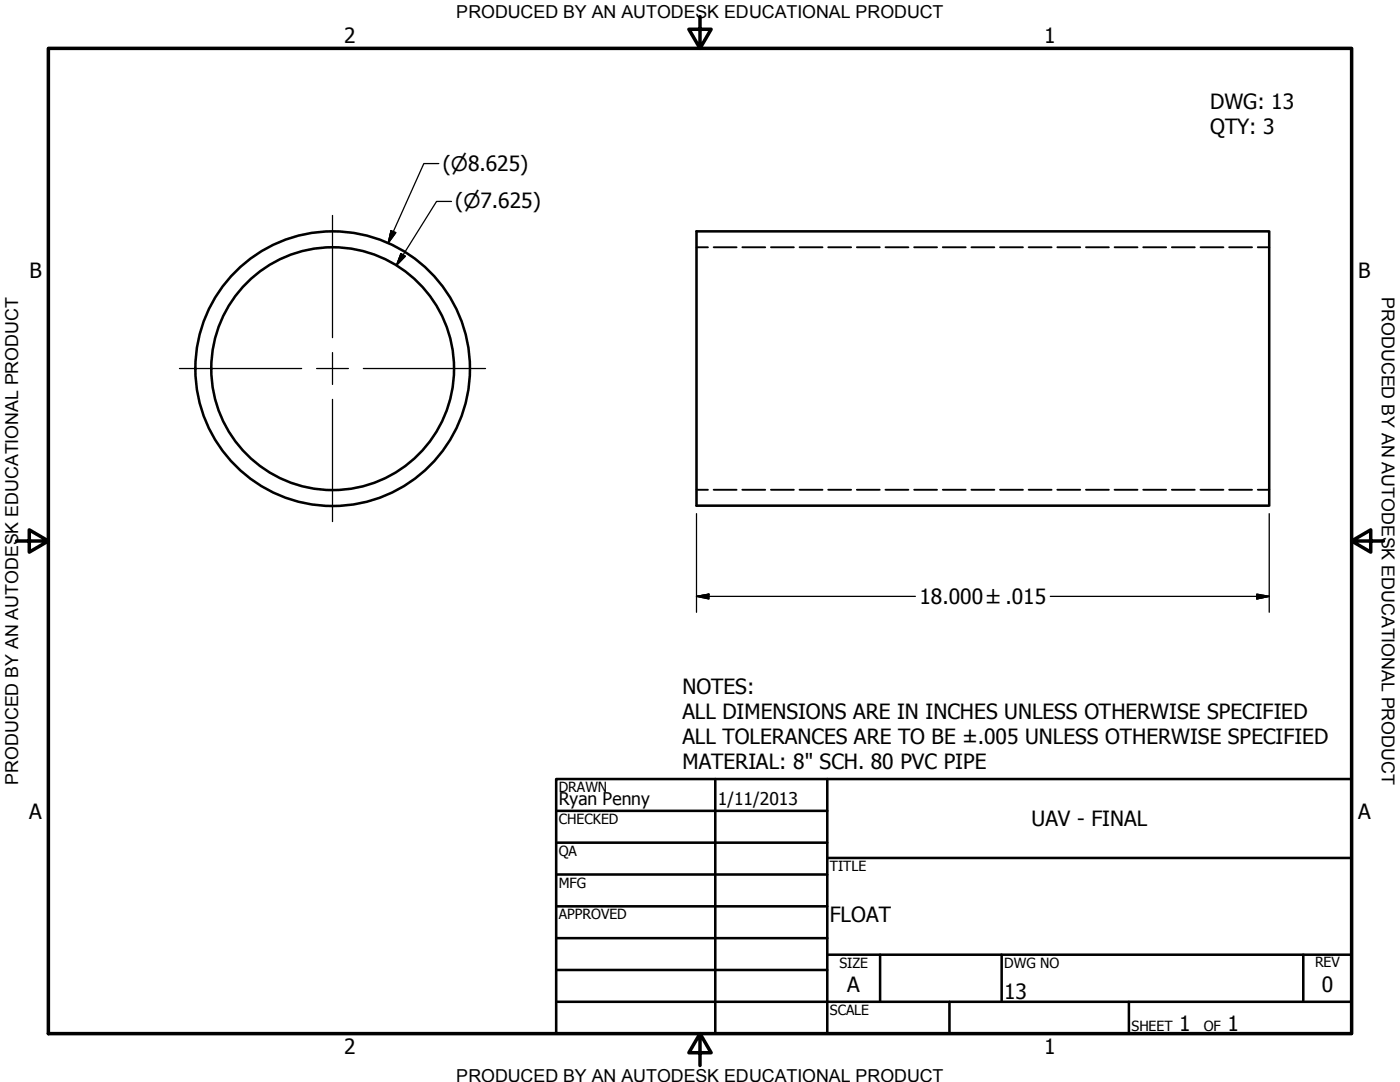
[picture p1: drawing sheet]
<svg xmlns="http://www.w3.org/2000/svg" width="279mm" height="216mm" viewBox="0 0 279 216" stroke-linecap="round" stroke-linejoin="round" font-family="sans-serif">
<!-- layer: Visible (ANSI) -->
<g fill="none" stroke="#000" stroke-width=".51">
<path d="M139 46.2h114.3v54.7h-114.3z"/>
<circle cx="66.4" cy="73.6" r="24.2"/>
<circle cx="66.4" cy="73.6" r="27.4"/>
</g>
<!-- layer: Hidden (ANSI) -->
<g fill="none" stroke="#000" stroke-width=".38">
<path d="M139 49.3h2.3M142.4 49.3h4.6M148.1 49.3h4.6M153.9 49.3h4.5M159.6 49.3h4.5M165.3 49.3h4.6M171 49.3h4.6M176.7 49.3h4.6M182.4 49.3h4.6M188.2 49.3h4.5M193.9 49.3h4.5M199.6 49.3h4.6"/>
<path d="M205.3 49.3h4.6M211 49.3h4.6M216.7 49.3h4.6M222.4 49.3h4.6M228.2 49.3h4.5M233.9 49.3h4.5M239.6 49.3h4.6M245.3 49.3h4.6M251 49.3h2.3M139 97.7h2.3M142.4 97.7h4.6M148.1 97.7h4.6"/>
<path d="M153.9 97.7h4.5M159.6 97.7h4.5M165.3 97.7h4.6M171 97.7h4.6M176.7 97.7h4.6M182.4 97.7h4.6M188.2 97.7h4.5M193.9 97.7h4.5M199.6 97.7h4.6M205.3 97.7h4.6M211 97.7h4.6M216.7 97.7h4.6"/>
<path d="M222.4 97.7h4.6M228.2 97.7h4.5M233.9 97.7h4.5M239.6 97.7h4.6M245.3 97.7h4.6M251 97.7h2.3"/>
</g>
<!-- layer: Border (ANSI) -->
<path d="M9.7 9.7h260v196.5h-260zM139.7 3.3v6.4l-2.2-3.9h4.4l-2.2 3.9M3.3 107.9h6.4l-3.9-2.2v4.5l3.9-2.3M269.7 107.9l3.9 2.3v-4.5l-3.9 2.2h6.4M139.7 206.2l2.2 3.9h-4.4l2.2-3.9v6.4" fill="none" stroke="#000" stroke-width=".7"/>
<!-- layer: Title (ANSI) -->
<g fill="none" stroke="#000" stroke-width=".51">
<path d="M111 155.4h158.7v50.8h-158.7zM142.7 155.4v50.8M165.1 155.4v50.8M111 161.8h54.1M111 168.1h54.1M111 174.5h54.1M165.1 171.2h104.6M111 180.8h54.1M111 187.2h54.1M111 193.5h54.1M111 199.9h158.7M165.1 190.5h104.6"/>
<path d="M175.6 190.5v9.4M189.5 199.9v6.3M199.9 190.5v9.4M225.3 199.9v6.3M260.1 190.5v9.4"/>
</g>
<!-- layer: Center Mark (ANSI) -->
<path d="M66.4 43v24.4M35.8 73.5h24.4M63.2 73.5h6.3M66.4 70.4v6.3M66.4 79.7v24.4M72.5 73.5h24.4" fill="none" stroke="#000" stroke-width=".25"/>
<!-- layer: Dimension (ANSI) -->
<path d="M87.6 32.6h-3l-7.1 15.9M78 46l1 .4-1.5 2.1zM80 50.6l.9 .5-1.8 1.9zM90.1 40.2h-3l-8 12.8M139 119l2.5-.4v.9zM139 119h43.7M139 102.5v19.7M209.6 119h43.7M250.8 118.6l2.5 .4-2.5 .5zM253.3 102.5v19.7" fill="none" stroke="#000" stroke-width=".25"/>
<path d="M78 46l-.5 2.5zM78 46l1 .4-1.5 2.1zM80 50.6l-.9 2.4zM80 50.6l.9 .5-1.8 1.9zM139 119l2.5-.4zM139 119l2.5-.4v.9zM250.8 119.5l2.5-.5zM250.8 118.6l2.5 .4-2.5 .5z" fill="#000" stroke="#000" stroke-width=".25"/>
<g font-size="4.2">
<text x="68.7" y="8.6">2</text>
<text x="208.4" y="8.6">1</text>
<text x="241.5" y="21.7">DWG: 13</text>
<text x="241.5" y="26.7">QTY: 3</text>
<text x="88.4" y="34">(⌀8.625)</text>
<text x="90.9" y="41.6">(⌀7.625)</text>
<text x="5.9" y="55.5">B</text>
<text x="271.1" y="55.5">B</text>
<text x="183.5" y="120.5">18.000 ±.015</text>
<text x="136.2" y="138.4">NOTES:</text>
<text x="136.2" y="143.4">ALL DIMENSIONS ARE IN INCHES UNLESS OTHERWISE SPECIFIED</text>
<text x="136.2" y="148.5">ALL TOLERANCES ARE TO BE ±.005 UNLESS OTHERWISE SPECIFIED</text>
<text x="136.2" y="153.5">MATERIAL: 8&quot; SCH. 80 PVC PIPE</text>
<text x="5.8" y="163.4">A</text>
<text x="205.9" y="164.8">UAV - FINAL</text>
<text x="271" y="163.4">A</text>
<text x="165.6" y="183.9">FLOAT</text>
<text x="169.1" y="198">A</text>
<text x="263.8" y="198">0</text>
<text x="200.4" y="199.3">13</text>
<text x="235.3" y="205.7">1</text>
<text x="245" y="205.7">1</text>
<text x="68.7" y="210.3">2</text>
<text x="208.4" y="210.3">1</text>
</g>
<g font-size="3.6">
<text x="91.1" y="3.6">PRODUCED BY AN AUTODESK EDUCATIONAL PRODUCT</text>
<text x="275.8" y="59.3" transform="rotate(90 275.8 59.3)">PRODUCED BY AN AUTODESK EDUCATIONAL PRODUCT</text>
<text x="3.6" y="156.6" transform="rotate(-90 3.6 156.6)">PRODUCED BY AN AUTODESK EDUCATIONAL PRODUCT</text>
<text x="91.1" y="215.9">PRODUCED BY AN AUTODESK EDUCATIONAL PRODUCT</text>
</g>
<g font-size="3.5">
<text x="111.5" y="160.6">Ryan Penny</text>
<text x="143.3" y="160.7">1/11/2013</text>
</g>
<g font-size="2.8">
<text x="111.5" y="158">DRAWN</text>
<text x="111.5" y="164.4">CHECKED</text>
<text x="111.5" y="170.8">QA</text>
<text x="165.6" y="173.7">TITLE</text>
<text x="111.5" y="177.1">MFG</text>
<text x="111.5" y="183.5">APPROVED</text>
<text x="167.5" y="193.1">SIZE</text>
<text x="200.4" y="193.1">DWG NO</text>
<text x="262.4" y="193">REV</text>
<text x="165.6" y="202.5">SCALE</text>
<text x="225.8" y="205.7">SHEET</text>
<text x="240.2" y="205.7">OF</text>
</g>
</svg>
